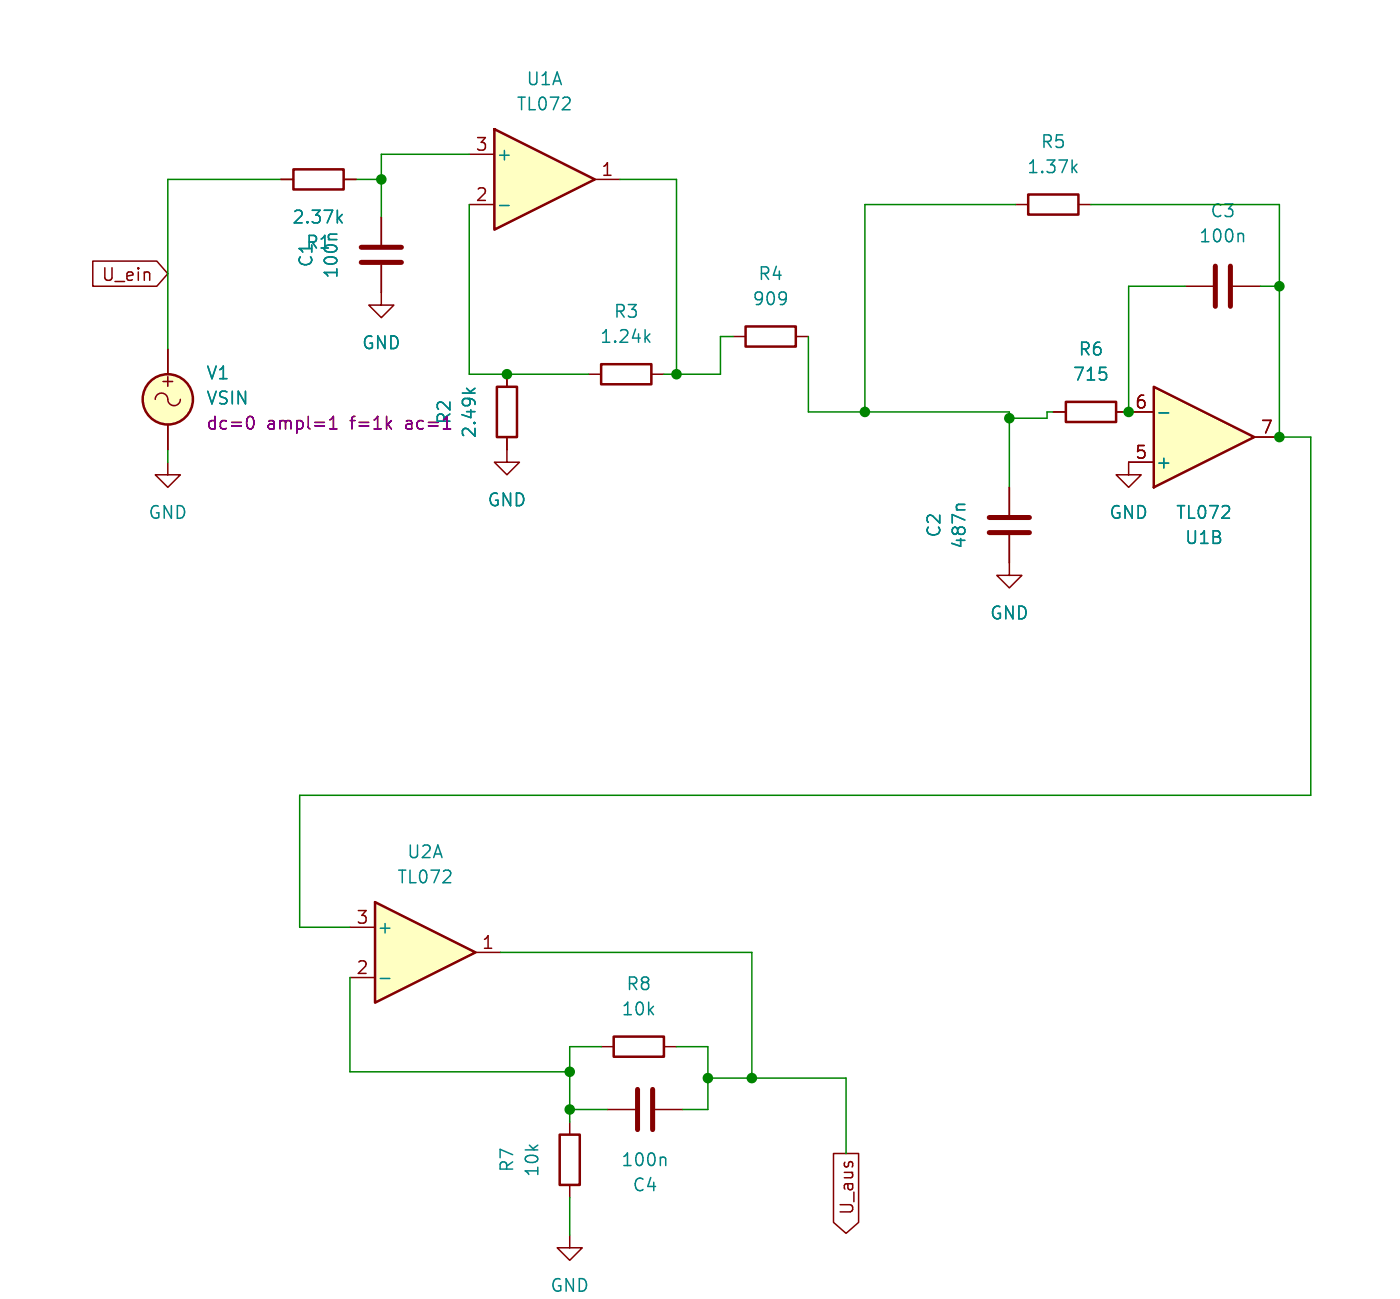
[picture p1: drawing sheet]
<svg xmlns="http://www.w3.org/2000/svg" width="142mm" height="131mm" viewBox="0 0 142 131" stroke-linecap="round" stroke-linejoin="round" font-family="sans-serif">
<path d="M100 53.8h4.1M100 52.3h4.1" fill="none" stroke="#840000" stroke-width=".51"/>
<path d="M102.1 49.2v2.8M102.1 54.1v2.8M114.1 46.7v1.3h1.3l-1.3 1.2-1.2-1.2h1.2" fill="none" stroke="#840000" stroke-width=".15"/>
<path d="M97.6 51h-.7l-.2 .1" fill="none" stroke="#008484" stroke-width=".15"/>
<path d="M116.7 39.1l10.1 5.1-10.1 5z" fill="#ffffc2"/>
<path d="M116.7 39.1l10.1 5.1-10.1 5z" fill="none" stroke="#840000" stroke-width=".25"/>
<path d="M119.8 28.9h2.8M124.7 28.9h2.8M114.1 46.7h2.6M114.1 41.6h2.6M126.8 44.2h2.6" fill="none" stroke="#840000" stroke-width=".15"/>
<path d="M125.6 23.6l.1 .2v.6M117.2 41.7h1" fill="none" stroke="#008484" stroke-width=".15"/>
<path d="M122.9 26.9v4.1M124.4 26.9v4.1" fill="none" stroke="#840000" stroke-width=".51"/>
<path d="M37.9 91.2l10.2 5-10.2 5.1z" fill="#ffffc2"/>
<g fill="none" stroke="#840000" stroke-width=".25">
<path d="M104 19.7h5v2h-5zM50.2 39.1h2.1v5.1h-2.1zM75.4 33h5.1v2h-5.1zM107.8 40.6h5.1v2h-5.1zM37.9 91.2l10.2 5-10.2 5.1zM62.1 104.7h5v2.1h-5z"/>
<circle cx="17" cy="40.4" r="2.54"/>
</g>
<g fill="none" stroke="#840000" stroke-width=".15">
<path d="M17 35.3v2.5M51.3 37.8v1.3M74.1 34h1.3M80.5 34h1.2M102.7 20.7h1.3M109 20.7h1.3M15.7 40.4a.67 .67 0 0 1 .8-.7 .67 .67 0 0 1 .5 .9 .64 .64 0 0 0 .7 .4 .64 .64 0 0 0 .5-.6M17 46.7v1.3h1.2l-1.2 1.2-1.3-1.2h1.3M17 42.9v2.5M51.3 44.2v2.5h1.2l-1.2 1.3-1.3-1.3h1.3M106.5 41.6h1.3M112.9 41.6h1.2"/>
<path d="M35.4 98.8h2.5M35.4 93.7h2.5M48.1 96.2h2.5M60.8 105.8h1.3M67.1 105.8h1.3"/>
</g>
<path d="M108.5 17l.4 .4M108.9 16.6l-.5 .5M47.2 39.2l.5 .5M48 39.2l-.5 .4M38.5 98.9h.9" fill="none" stroke="#008484" stroke-width=".15"/>
<circle cx="17" cy="40.4" r="2.54" fill="#ffffc2" stroke="#ffffc2" stroke-width=".1"/>
<path d="M25.1 42.1a.3 .3 0 0 1 .5 .2 .65 .65 0 0 1-.4 1h-.1M33.3 43.3h.8M33.3 42.4l.4-.3v1.2" fill="none" stroke="#840084" stroke-width=".15"/>
<path d="M50 13l10.1 5.1-10.1 5.1z" fill="#ffffc2"/>
<path d="M29.7 17.1h5v2h-5zM50 13l10.1 5.1-10.1 5.1zM60.8 36.8h5.1v2h-5.1zM56.6 114.6h2v5.1h-2z" fill="none" stroke="#840000" stroke-width=".25"/>
<g fill="none" stroke="#840000" stroke-width=".15">
<path d="M28.4 18.1h1.3M34.7 18.1h1.3M47.4 15.6h2.6M60.1 18.1h2.6M9.4 26.4h6.5l1.1 1.3-1.1 1.2h-6.5zM17 35.3v2.5M38.6 26.8v4h1.2l-1.2 1.3-1.3-1.3h1.3M38.6 21.9v2.8M47.4 20.7h2.6M51.3 37.8v1.3M59.5 37.8h1.3M65.9 37.8h1.2"/>
<path d="M17 42.9v2.5M51.3 44.2v1.2M102.1 54.1v4h1.2l-1.2 1.3-1.3-1.3h1.3M102.1 49.2v2.8M106.5 41.6h1.3M112.9 41.6h3.8M114.1 46.7h2.6M126.8 44.2h2.6M57.6 113.4v1.2M57.6 119.7v1.3M61.4 112.1h2.8M66.2 112.1h2.8"/>
<path d="M84.3 116.6h2.5v6.9l-1.3 1.1-1.2-1.1zM57.6 124.8v1.3h1.3l-1.3 1.2-1.3-1.2h1.3"/>
</g>
<path d="M33.4 23.7h.7M34.2 22l.4 .5M34.6 21.7l-.5 .5M47.2 39.2l.5 .5M48 39.2l-.5 .4M50.5 20.8h1M65.3 34.1l.4 .5M65.7 33.7l-.5 .5M97.6 51h-.7l-.2 .1M117.2 41.7h1M67.1 116.9l.2 .2v.7" fill="none" stroke="#008484" stroke-width=".15"/>
<path d="M36.5 26.5h4.1M36.5 25h4.1M64.5 110.1v4M66 110.1v4" fill="none" stroke="#840000" stroke-width=".51"/>
<g fill="none" stroke="#008400" stroke-width=".15">
<path d="M28.4 18.1h-11.4v17.2M36 18.1h2.6M47.4 15.6h-8.8v6.3M62.7 18.1h5.7v19.7M47.4 20.7v17.1h12.1M74.1 34h-1.3v3.8h-5.7M81.7 34v7.6h20.4v7.6M102.7 20.7h-15.2v20.9M110.3 20.7h19.1v23.5h3.1v36.2h-102.2v13.3h5.1M119.8 28.9h-5.7v12.7M127.5 28.9h1.9M17 45.4v1.3"/>
<path d="M106.5 41.6h-.6v.7h-3.8M35.4 98.8v9.5h22.2M50.6 96.2h25.4v12.7M57.6 112.1h3.8M60.8 105.8h-3.2v7.6M68.4 105.8h3.2v6.3h-2.6M71.6 108.9h13.9v7.7M57.6 121v3.8"/>
</g>
<path d="M25.1 42.1a.3 .3 0 0 1 .5 .2 .65 .65 0 0 1-.4 1h-.1M33.3 43.3h.8M33.3 42.4l.4-.3v1.2" fill="none" stroke="#840084" stroke-width=".15"/>
<g fill="#008400" stroke="#008400" stroke-width=".15">
<circle cx="57.6" cy="108.3" r=".46"/>
<circle cx="76" cy="108.9" r=".46"/>
<circle cx="57.6" cy="112.1" r=".46"/>
<circle cx="71.6" cy="108.9" r=".46"/>
<circle cx="38.6" cy="18.1" r=".46"/>
<circle cx="51.3" cy="37.8" r=".46"/>
<circle cx="68.4" cy="37.8" r=".46"/>
<circle cx="87.5" cy="41.6" r=".46"/>
<circle cx="129.4" cy="28.9" r=".46"/>
<circle cx="129.4" cy="44.2" r=".46"/>
<circle cx="114.1" cy="41.6" r=".46"/>
<circle cx="102.1" cy="42.3" r=".46"/>
</g>
<g font-size="1.8" fill="#008484">
<text x="52.2" y="11.4">TL072</text>
<text x="53.2" y="8.8">U1A</text>
<text x="50.1" y="16.5">+</text>
<text x="103.8" y="17.7">1.37k</text>
<text x="105.2" y="15.2">R5</text>
<text x="29.5" y="22.8">2.37k</text>
<text x="122.3" y="22.2">C3</text>
<text x="30.9" y="25.3">R1</text>
<text x="31.8" y="27.1" transform="rotate(-90 31.8 27.1)">C1</text>
<text x="34.3" y="28.2" transform="rotate(-90 34.3 28.2)">100n</text>
<text x="76.6" y="28.5">R4</text>
<text x="121.2" y="24.7">100n</text>
<text x="36.5" y="35.5">GND</text>
<text x="60.6" y="34.9">1.24k</text>
<text x="62" y="32.3">R3</text>
<text x="76" y="31.1">909</text>
<text x="20.8" y="38.5">V1</text>
<text x="20.8" y="41.1">VSIN</text>
<text x="108.4" y="38.7">715</text>
<text x="109" y="36.1">R6</text>
<text x="48.3" y="44.4" transform="rotate(-90 48.3 44.4)">2.49k</text>
<text x="116.8" y="47.6">+</text>
<text x="14.9" y="52.6">GND</text>
<text x="49.2" y="51.4">GND</text>
<text x="112.1" y="52.6">GND</text>
<text x="118.8" y="52.6">TL072</text>
<text x="95.3" y="54.4" transform="rotate(-90 95.3 54.4)">C2</text>
<text x="97.8" y="55.5" transform="rotate(-90 97.8 55.5)">487n</text>
<text x="119.7" y="55.2">U1B</text>
<text x="100" y="62.8">GND</text>
<text x="40.1" y="89.5">TL072</text>
<text x="41.1" y="86.9">U2A</text>
<text x="38" y="94.6">+</text>
<text x="63.3" y="100.3">R8</text>
<text x="62.8" y="102.8">10k</text>
<text x="52.1" y="118.5" transform="rotate(-90 52.1 118.5)">R7</text>
<text x="54.7" y="119" transform="rotate(-90 54.7 119)">10k</text>
<text x="62.7" y="118.1">100n</text>
<text x="63.9" y="120.6">C4</text>
<text x="55.6" y="130.8">GND</text>
</g>
<g font-size="1.8" fill="#840000">
<text x="48" y="15.3">3</text>
<text x="60.7" y="17.9">1</text>
<text x="48" y="20.4">2</text>
<text x="10.2" y="28.6">U_ein</text>
<text x="16.1" y="39.3">+</text>
<text x="114.7" y="41.4">6</text>
<text x="114.7" y="46.4">5</text>
<text x="127.4" y="43.9">7</text>
<text x="35.9" y="93.4">3</text>
<text x="48.6" y="96">1</text>
<text x="35.9" y="98.5">2</text>
<text x="86.5" y="122.9" transform="rotate(-90 86.5 122.9)">U_aus</text>
</g>
<g font-size="1.8" fill="#840084">
<text x="20.8" y="43.6">dc=0</text>
<text x="27" y="43.6">ampl=1</text>
<text x="35.6" y="43.6">f=1k</text>
<text x="41.3" y="43.6">ac=1</text>
<text x="45.8" y="43" transform="rotate(-90 45.8 43)">R2</text>
</g>
</svg>
